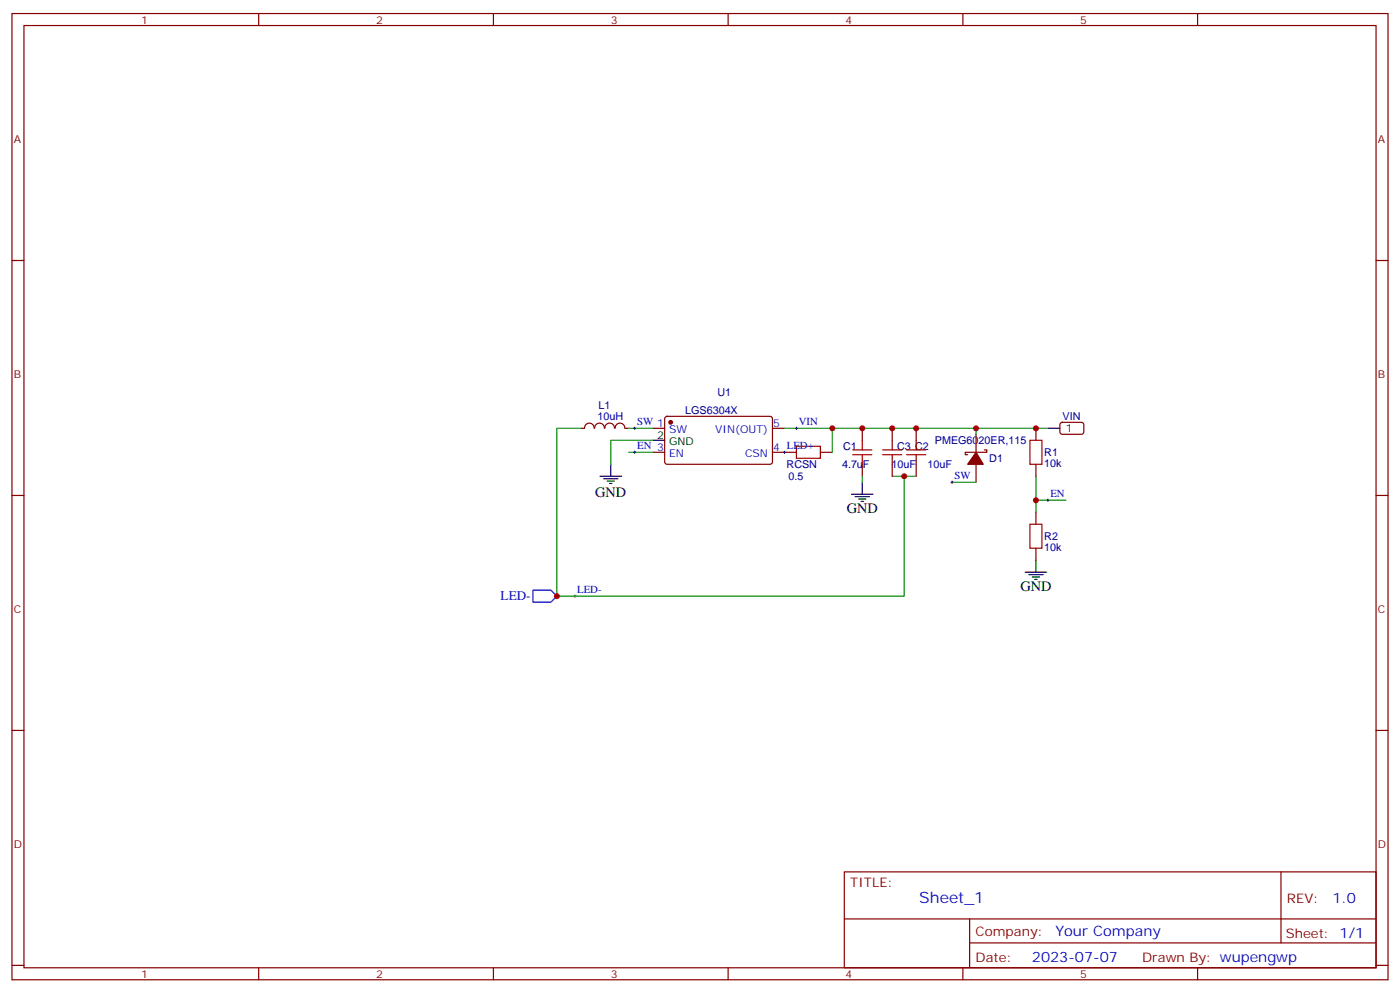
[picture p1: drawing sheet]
<svg xmlns="http://www.w3.org/2000/svg" width="412mm" height="292mm" viewBox="0 0 412 292" stroke-linecap="round" stroke-linejoin="round" font-family="sans-serif">
<g fill="none" stroke="#870000" stroke-width=".35">
<path d="M3.5 4h405.4v284.3h-405.4zM7.1 7.5h398.2v277.3h-398.2zM76.2 4v3.5M145.3 4v3.5M214.5 4v3.5M283.6 4v3.5M352.8 4v3.5M3.5 76.7h3.6M405.3 76.7h3.6M171.1 126h1.1M172.2 126a1.41 1.41 0 0 1 1.4-1.5 1.41 1.41 0 0 1 1.4 1.5M175.2 126a1.41 1.41 0 0 1 1.4-1.5 1.41 1.41 0 0 1 1.4 1.5"/>
<path d="M178.2 126a1.41 1.41 0 0 1 1.4-1.5 1.41 1.41 0 0 1 1.4 1.5M181.2 126a1.41 1.41 0 0 1 1.4-1.5 1.41 1.41 0 0 1 1.4 1.5M184.1 126h1.1M192.3 126h3.5M192.3 133.1h3.5M196 122.7l.5-.2 30.6 .1 .4 .6v13l-.7 .4h-30.6l-.4-.7v-12.7zM227.5 126h3.6M227.5 133.1h7.1M241.7 133.1h3.5M254 126v3.6M254 136.6v3.6M262.8 126v3.6"/>
<path d="M262.8 136.6v3.6M269.9 126v3.6M269.9 136.6v3.6M287.5 127.8v5.3M287.5 136.6v5.3M290 132.4h.7v.7h-6.4v.7h.7M305.2 126v3.6M305.2 136.6v3.6M312.4 124.5l.5-.2h5.9l.5 .7-.1 2.4-.6 .4-6-.1-.4-.6v-2.1zM3.5 145.8h3.6M305.2 150.7v3.6M405.3 145.8h3.6"/>
<path d="M305.2 161.3v3.6M3.5 214.9h3.6M405.3 214.9h3.6M248.7 256.6h156.6v28.2h-156.6zM377.3 256.6v20.9M248.7 270.4h156.5M285.6 277.5h119.6M285.6 270.4v14.1M3.5 284.1h3.6M76.2 284.8v3.5M145.3 284.8v3.5M214.5 284.8v3.5"/>
<path d="M283.6 284.8v3.5M352.8 284.8v3.5M405.3 284.1h3.6"/>
</g>
<g fill="#870000" stroke="#870000" stroke-width=".35">
<path d="M287.5 133.1l2.1 3.5h-4.6z"/>
<circle cx="197.6" cy="124.3" r=".53"/>
</g>
<g fill="none" stroke="#000" stroke-width=".35">
<path d="M179.9 136.6v3.6M192.3 129.6h3.5M308.7 126h3.5M176.7 140.2h6.4M177.8 140.9h4.2M178.9 141.6h2.1M179.6 142.3h.7M250.8 145.5h6.4M251.9 146.2h4.2M252.9 146.9h2.2M253.6 147.6h.8M254 141.9v3.6"/>
<path d="M302 168.4h6.3M303 169.1h4.3M304.1 169.8h2.1M304.8 170.5h.7M305.2 164.9v3.5"/>
</g>
<path d="M171.1 126h-7.1v49.4h102.3v-35.2M185.2 126h7.1M185.2 133.1h7.1M192.3 129.6h-12.4v7M231.1 126h77.6M245.2 126v7.1M287.5 126v1.8M254 140.2v1.7M262.8 140.2h7.1M280.5 141.9h7M305.2 147.2h8.8M305.2 140.2v10.5" fill="none" stroke="#008700" stroke-width=".35"/>
<g fill="none" stroke="#a10000" stroke-width=".35">
<path d="M234.6 131.3h7.1v3.6h-7.1zM251.2 132.4h5.6M251.2 133.8h5.6M254 129.6v2.8M254 133.8v2.8M260 132.4h5.6M260 133.8h5.6M262.8 129.6v2.8M262.8 133.8v2.8M267.1 132.4h5.6M267.1 133.8h5.6M269.9 129.6v2.8"/>
<path d="M269.9 133.8v2.8M303.4 129.6h3.5v7h-3.5zM303.4 154.3h3.5v7h-3.5z"/>
</g>
<path d="M157 173.7h5.3l1.7 1.7-1.7 1.8h-5.3z" fill="none" stroke="#00f" stroke-width=".35"/>
<g fill="none" stroke="#000" stroke-width=".29">
<path d="M186.6 133.1h.7M186.6 126h.7M187 125.7v.7M187 132.8v.7M230.7 133.1h.7M231.1 132.8v.7M234.2 126h.7M234.6 125.7v.7M280.1 141.9h.7M280.5 141.6v.7M308.3 147.2h.7M308.7 146.9v.7"/>
<path d="M169 175.4h.7M169.3 175.1v.7"/>
</g>
<g fill="#c00">
<circle cx="305.2" cy="147.2" r=".88"/>
<circle cx="269.9" cy="126" r=".88"/>
<circle cx="262.8" cy="126" r=".88"/>
<circle cx="305.2" cy="126" r=".88"/>
<circle cx="266.3" cy="140.2" r=".88"/>
<circle cx="164" cy="175.4" r=".88"/>
<circle cx="254" cy="126" r=".88"/>
<circle cx="245.2" cy="126" r=".88"/>
<circle cx="287.5" cy="126" r=".88"/>
</g>
<text font-size="4.6" fill="#00f" x="270.8" y="265.6">Sheet_1</text>
<g font-size="4.2">
<text x="175.3" y="146.2">GND</text>
<text x="249.4" y="151.1">GND</text>
<text x="300.6" y="174">GND</text>
</g>
<g font-size="4.2" fill="#00f">
<text x="392.5" y="265.8">1.0</text>
<text x="310.9" y="275.4">Your Company</text>
<text x="304" y="283.2">2023-07-07</text>
</g>
<text font-size="3.9" fill="#00f" x="147.5" y="176.7">LED-</text>
<g font-size="3.9" fill="#800">
<text x="250.5" y="261.2">TITLE:</text>
<text x="379.1" y="265.8">REV:</text>
<text x="287.4" y="275.4">Company:</text>
<text x="378.7" y="276">Sheet: 1/1</text>
<text x="287.4" y="283">Date:</text>
<text x="336.4" y="283.1">Drawn By: wupengwp</text>
</g>
<g font-size="3.2" fill="#800">
<text x="41.6" y="7">1</text>
<text x="110.8" y="7">2</text>
<text x="179.9" y="7">3</text>
<text x="249.1" y="7">4</text>
<text x="318.2" y="7">5</text>
<text x="4.1" y="42.1">A</text>
<text x="405.9" y="42.1">A</text>
<text x="4.1" y="111.2">B</text>
<text x="405.9" y="111.2">B</text>
<text x="4.1" y="180.4">C</text>
<text x="405.9" y="180.4">C</text>
<text x="4.1" y="249.5">D</text>
<text x="405.9" y="249.5">D</text>
<text x="41.6" y="287.8">1</text>
<text x="110.8" y="287.8">2</text>
<text x="179.9" y="287.8">3</text>
<text x="249.1" y="287.8">4</text>
<text x="318.2" y="287.8">5</text>
</g>
<g font-size="3.2" fill="#000080">
<text x="211.3" y="116.6">U1</text>
<text x="176" y="123.7">10uH</text>
<text x="176.3" y="120.3">L1</text>
<text x="201.8" y="121.9">LGS6304X</text>
<text x="313" y="123.7">VIN</text>
<text x="275.4" y="130.8">PMEG6020ER,115</text>
<text x="231.7" y="137.8">RCSN</text>
<text x="248" y="137.7">4.7uF</text>
<text x="248.4" y="132.5">C1</text>
<text x="262.6" y="137.7">10uF</text>
<text x="264.2" y="132.5">C3 C2</text>
<text x="273.2" y="137.7">10uF</text>
<text x="291.4" y="136">D1</text>
<text x="307.6" y="137.4">10k</text>
<text x="307.6" y="134.3">R1</text>
<text x="232.3" y="141.3">0.5</text>
<text x="307.6" y="159">R2</text>
<text x="307.6" y="162.1">10k</text>
</g>
<g font-size="3.2" fill="#00f">
<text x="187.7" y="125.2">SW 1</text>
<text x="227.7" y="125.7">5</text>
<text x="235.3" y="125.2">VIN</text>
<text x="197.1" y="127.5">SW</text>
<text x="210.7" y="127.5">VIN(OUT)</text>
<text x="187.7" y="132.2">EN 3</text>
<text x="197.1" y="134.5">EN</text>
<text x="219.5" y="134.5">CSN</text>
<text x="227.7" y="132.8">4 LED+</text>
<text x="281.2" y="141">SW</text>
<text x="309.4" y="146.4">EN</text>
<text x="170" y="174.5">LED-</text>
</g>
<g font-size="3.2">
<text x="193.6" y="129.2">2</text>
<text x="197.1" y="131">GND</text>
<text x="314" y="127.1">1</text>
</g>
</svg>
